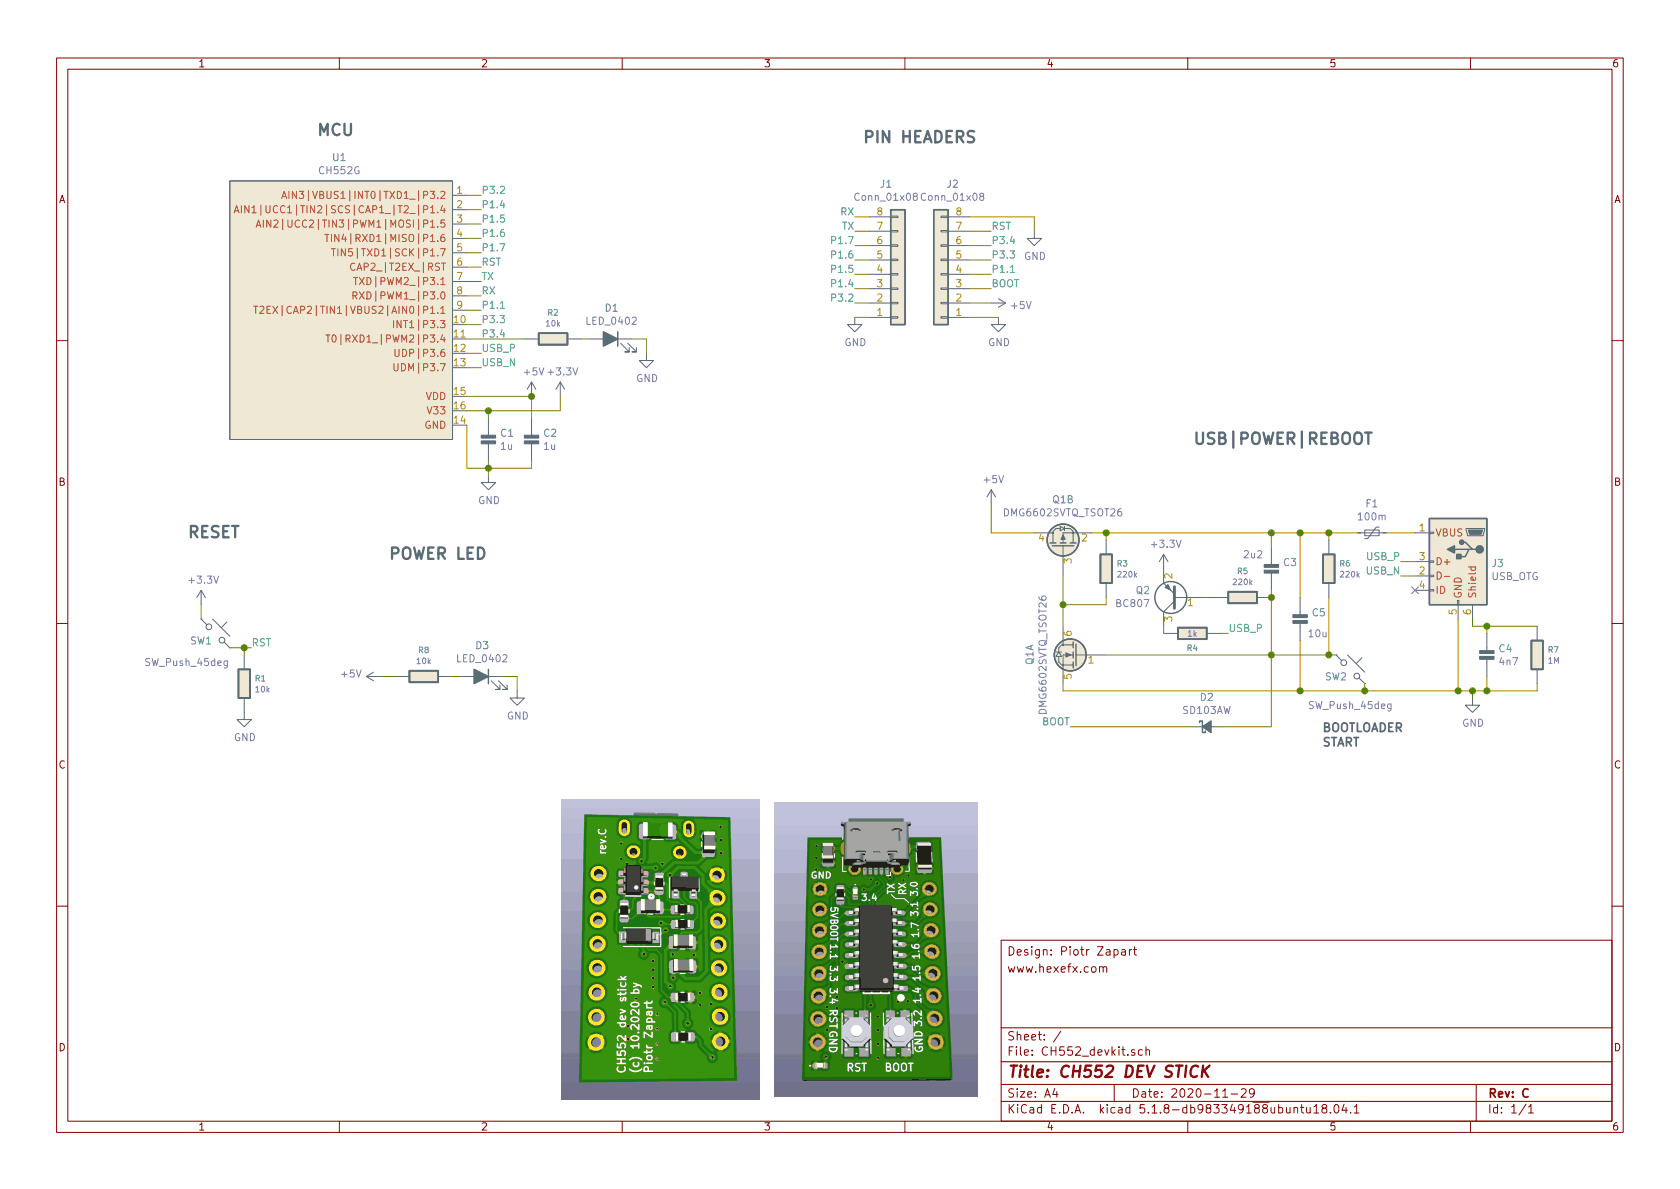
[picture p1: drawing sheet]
EESchema Schematic File Version 4
EELAYER 30 0
EELAYER END
$Descr A4 11693 8268
encoding utf-8
Sheet 1 1
Title "CH552 DEV STICK"
Date "2020-11-29"
Rev "C"
Comp ""
Comment1 ""
Comment2 ""
Comment3 "www.hexefx.com"
Comment4 "Design: Piotr Zapart"
$EndDescr
$Comp
L H_MCU:CH552G U1
U 1 1
P 2350 2150
F 0 "U1" H 2362 3215 50  0000 C CNN
F 1 "CH552G" H 2362 3124 50  0000 C CNN
F 2 "H_soic:SOIC16" H 2600 2800 50  0001 C CNN
F 3 "" H 2600 2800 50  0001 C CNN
	1    2350 2150
	1    0    0    -1  
$EndComp
$Comp
L H_passives:CAP_NP C1
U 1 1
P 3400 3050
F 0 "C1" H 3478 3096 50  0000 L CNN
F 1 "1u" H 3478 3005 50  0000 L CNN
F 2 "H_smd_passives:Hx_C_0805_2012Metric" H 3400 3000 50  0001 C CNN
F 3 "" H 3400 3000 50  0001 C CNN
	1    3400 3050
	1    0    0    -1  
$EndComp
$Comp
L H_passives:R R7
U 1 1
P 10700 4550
F 0 "R7" H 10771 4588 40  0000 L CNN
F 1 "1M" H 10771 4512 40  0000 L CNN
F 2 "H_smd_passives:Hx_R_1206_3216Metric" V 10630 4550 30  0001 C CNN
F 3 "" H 10700 4550 30  0000 C CNN
	1    10700 4550
	1    0    0    -1  
$EndComp
$Comp
L power:GND #PWR03
U 1 1
P 3400 3300
F 0 "#PWR03" H 3400 3050 50  0001 C CNN
F 1 "GND" H 3405 3127 50  0000 C CNN
F 2 "" H 3400 3300 50  0001 C CNN
F 3 "" H 3400 3300 50  0001 C CNN
	1    3400 3300
	1    0    0    -1  
$EndComp
Wire Wire Line
	3250 2950 3250 3250
Wire Wire Line
	3250 3250 3400 3250
Wire Wire Line
	3400 3250 3400 3300
Wire Wire Line
	3400 3250 3400 3200
Connection ~ 3400 3250
Wire Wire Line
	3250 2850 3400 2850
Wire Wire Line
	3400 2850 3400 2900
$Comp
L H_passives:CAP_NP C2
U 1 1
P 3700 3050
F 0 "C2" H 3778 3096 50  0000 L CNN
F 1 "1u" H 3778 3005 50  0000 L CNN
F 2 "H_smd_passives:Hx_C_0805_2012Metric" H 3700 3000 50  0001 C CNN
F 3 "" H 3700 3000 50  0001 C CNN
	1    3700 3050
	1    0    0    -1  
$EndComp
Wire Wire Line
	3250 2750 3700 2750
Wire Wire Line
	3700 2750 3700 2900
Wire Wire Line
	3400 3250 3700 3250
Wire Wire Line
	3700 3250 3700 3200
$Comp
L Connector:USB_OTG J3
U 1 1
P 10150 3900
F 0 "J3" H 9920 3889 50  0000 R CNN
F 1 "USB_OTG" H 9920 3798 50  0000 R CNN
F 2 "Connector_USB:USB_Micro-B_Molex-105017-0001" H 10300 3850 50  0001 C CNN
F 3 " ~" H 10300 3850 50  0001 C CNN
	1    10150 3900
	-1   0    0    -1  
$EndComp
$Comp
L Device:Polyfuse_Small F1
U 1 1
P 9550 3700
F 0 "F1" V 9345 3700 50  0000 C CNN
F 1 "100m" V 9436 3700 50  0000 C CNN
F 2 "Fuse:Fuse_1206_3216Metric" H 9600 3500 50  0001 L CNN
F 3 "~" H 9550 3700 50  0001 C CNN
	1    9550 3700
	0    1    1    0   
$EndComp
Wire Wire Line
	9850 3700 9650 3700
NoConn ~ 9850 4100
$Comp
L H_passives:CAP_NP C4
U 1 1
P 10350 4550
F 0 "C4" H 10428 4596 50  0000 L CNN
F 1 "4n7" H 10428 4505 50  0000 L CNN
F 2 "H_smd_passives:Hx_C_0805_2012Metric" H 10350 4500 50  0001 C CNN
F 3 "" H 10350 4500 50  0001 C CNN
	1    10350 4550
	1    0    0    -1  
$EndComp
Wire Wire Line
	10250 4300 10250 4350
Wire Wire Line
	10250 4350 10350 4350
Wire Wire Line
	10350 4350 10350 4400
Wire Wire Line
	10150 4800 10250 4800
Wire Wire Line
	10350 4800 10350 4700
$Comp
L power:GND #PWR012
U 1 1
P 10250 4850
F 0 "#PWR012" H 10250 4600 50  0001 C CNN
F 1 "GND" H 10255 4677 50  0000 C CNN
F 2 "" H 10250 4850 50  0001 C CNN
F 3 "" H 10250 4850 50  0001 C CNN
	1    10250 4850
	1    0    0    -1  
$EndComp
Wire Wire Line
	10250 4850 10250 4800
Connection ~ 10250 4800
Wire Wire Line
	10250 4800 10350 4800
Wire Wire Line
	9850 3900 9750 3900
Text Label 9750 3900 2    50   ~ 0
USB_P
Text Label 9750 4000 2    50   ~ 0
USB_N
Wire Wire Line
	9750 4000 9850 4000
$Comp
L H_passives:R R3
U 1 1
P 7700 3950
F 0 "R3" H 7771 3988 40  0000 L CNN
F 1 "220k" H 7771 3912 40  0000 L CNN
F 2 "H_smd_passives:Hx_R_0603_1608Metric" V 7630 3950 30  0001 C CNN
F 3 "" H 7700 3950 30  0000 C CNN
	1    7700 3950
	1    0    0    -1  
$EndComp
$Comp
L H_transistors:DMG6602SVTQ_TSOT26 Q1
U 2 1
P 7400 3800
F 0 "Q1" V 7728 3800 50  0000 C CNN
F 1 "DMG6602SVTQ_TSOT26" V 7637 3800 50  0000 C CNN
F 2 "H_SOT:TSOT26" H 7600 3900 50  0001 C CNN
F 3 "https://www.diodes.com/assets/Datasheets/DMG6602SVTQ.pdf" H 7591 3709 50  0001 L CNN
	2    7400 3800
	0    -1   -1   0   
$EndComp
$Comp
L H_transistors:DMG6602SVTQ_TSOT26 Q1
U 1 1
P 7500 4550
F 0 "Q1" V 7828 4550 50  0000 C CNN
F 1 "DMG6602SVTQ_TSOT26" V 7737 4550 50  0000 C CNN
F 2 "H_SOT:TSOT26" H 7700 4650 50  0001 C CNN
F 3 "https://www.diodes.com/assets/Datasheets/DMG6602SVTQ.pdf" H 7691 4459 50  0001 L CNN
	1    7500 4550
	-1   0    0    -1  
$EndComp
Wire Wire Line
	9450 3700 9250 3700
Wire Wire Line
	7700 3750 7700 3700
Connection ~ 7700 3700
Wire Wire Line
	7700 3700 7600 3700
Wire Wire Line
	7400 4000 7400 4200
Wire Wire Line
	7400 4200 7700 4200
Wire Wire Line
	7700 4200 7700 4150
Wire Wire Line
	7400 4350 7400 4200
Connection ~ 7400 4200
Wire Wire Line
	10150 4800 9500 4800
Wire Wire Line
	7400 4800 7400 4750
Connection ~ 10150 4800
$Comp
L H_passives:R R6
U 1 1
P 9250 3950
F 0 "R6" H 9321 3988 40  0000 L CNN
F 1 "220k" H 9321 3912 40  0000 L CNN
F 2 "H_smd_passives:Hx_R_0603_1608Metric" V 9180 3950 30  0001 C CNN
F 3 "" H 9250 3950 30  0000 C CNN
	1    9250 3950
	1    0    0    -1  
$EndComp
Wire Wire Line
	9250 3750 9250 3700
Connection ~ 9250 3700
Wire Wire Line
	9250 3700 9050 3700
Wire Wire Line
	7700 4550 8850 4550
Wire Wire Line
	9250 4550 9250 4150
$Comp
L H_passives:CAP_NP C3
U 1 1
P 8850 3950
F 0 "C3" H 8928 3996 50  0000 L CNN
F 1 "2u2" H 8650 4050 50  0000 L CNN
F 2 "H_smd_passives:Hx_C_0805_2012Metric" H 8850 3900 50  0001 C CNN
F 3 "" H 8850 3900 50  0001 C CNN
	1    8850 3950
	1    0    0    -1  
$EndComp
Wire Wire Line
	8850 3800 8850 3700
Connection ~ 8850 3700
Wire Wire Line
	8850 3700 7700 3700
Connection ~ 8850 4550
Wire Wire Line
	8850 4550 9250 4550
$Comp
L Switch:SW_Push_45deg SW2
U 1 1
P 9400 4650
F 0 "SW2" H 9300 4600 50  0000 C CNN
F 1 "SW_Push_45deg" H 9400 4400 50  0000 C CNN
F 2 "H_switches:SW_Push_1P1T_NO_CK_KMR2" H 9400 4650 50  0001 C CNN
F 3 "~" H 9400 4650 50  0001 C CNN
	1    9400 4650
	1    0    0    -1  
$EndComp
Wire Wire Line
	9300 4550 9250 4550
Connection ~ 9250 4550
Wire Wire Line
	9500 4750 9500 4800
Connection ~ 9500 4800
Wire Wire Line
	9500 4800 9050 4800
$Comp
L power:+5V #PWR08
U 1 1
P 6900 3500
F 0 "#PWR08" H 6900 3350 50  0001 C CNN
F 1 "+5V" H 6915 3673 50  0000 C CNN
F 2 "" H 6900 3500 50  0001 C CNN
F 3 "" H 6900 3500 50  0001 C CNN
	1    6900 3500
	1    0    0    -1  
$EndComp
Wire Wire Line
	7200 3700 6900 3700
Wire Wire Line
	6900 3700 6900 3500
$Comp
L power:+5V #PWR04
U 1 1
P 3700 2750
F 0 "#PWR04" H 3700 2600 50  0001 C CNN
F 1 "+5V" H 3715 2923 50  0000 C CNN
F 2 "" H 3700 2750 50  0001 C CNN
F 3 "" H 3700 2750 50  0001 C CNN
	1    3700 2750
	1    0    0    -1  
$EndComp
Connection ~ 3700 2750
$Comp
L Transistor_BJT:BC807 Q2
U 1 1
P 8200 4150
F 0 "Q2" H 8391 4104 50  0000 L CNN
F 1 "BC807" H 8391 4195 50  0000 L CNN
F 2 "H_SOT:SOT-23" H 8400 4075 50  0001 L CIN
F 3 "http://www.fairchildsemi.com/ds/BC/BC807.pdf" H 8200 4150 50  0001 L CNN
	1    8200 4150
	-1   0    0    1   
$EndComp
$Comp
L power:+3.3V #PWR05
U 1 1
P 3900 2750
F 0 "#PWR05" H 3900 2600 50  0001 C CNN
F 1 "+3.3V" H 3915 2923 50  0000 C CNN
F 2 "" H 3900 2750 50  0001 C CNN
F 3 "" H 3900 2750 50  0001 C CNN
	1    3900 2750
	1    0    0    -1  
$EndComp
Wire Wire Line
	3900 2750 3900 2850
Wire Wire Line
	3900 2850 3400 2850
Connection ~ 3400 2850
$Comp
L H_passives:R R5
U 1 1
P 8650 4150
F 0 "R5" V 8465 4150 40  0000 C CNN
F 1 "220k" V 8541 4150 40  0000 C CNN
F 2 "H_smd_passives:Hx_R_0603_1608Metric" V 8580 4150 30  0001 C CNN
F 3 "" H 8650 4150 30  0000 C CNN
	1    8650 4150
	0    1    1    0   
$EndComp
Connection ~ 8850 4150
Wire Wire Line
	8850 4150 8850 4100
Wire Wire Line
	8400 4150 8450 4150
$Comp
L power:+3.3V #PWR011
U 1 1
P 8100 3950
F 0 "#PWR011" H 8100 3800 50  0001 C CNN
F 1 "+3.3V" H 8115 4123 50  0000 C CNN
F 2 "" H 8100 3950 50  0001 C CNN
F 3 "" H 8100 3950 50  0001 C CNN
	1    8100 3950
	1    0    0    -1  
$EndComp
$Comp
L H_passives:R R4
U 1 1
P 8300 4400
F 0 "R4" V 8400 4400 40  0000 C CNN
F 1 "1k" V 8300 4400 40  0000 C CNN
F 2 "H_smd_passives:Hx_R_0603_1608Metric" V 8230 4400 30  0001 C CNN
F 3 "" H 8300 4400 30  0000 C CNN
	1    8300 4400
	0    1    1    0   
$EndComp
Wire Wire Line
	8100 4350 8100 4400
Wire Wire Line
	8500 4400 8550 4400
Text Label 3350 2450 0    50   ~ 0
USB_P
Text Label 3350 2550 0    50   ~ 0
USB_N
Wire Wire Line
	3250 1350 3350 1350
Wire Wire Line
	3250 1450 3350 1450
Wire Wire Line
	3250 1550 3350 1550
Wire Wire Line
	3250 1650 3350 1650
Wire Wire Line
	3250 1750 3350 1750
Wire Wire Line
	3250 1850 3350 1850
Wire Wire Line
	3250 1950 3350 1950
Wire Wire Line
	3250 2050 3350 2050
Wire Wire Line
	3250 2150 3350 2150
Wire Wire Line
	3250 2250 3350 2250
Wire Wire Line
	3250 2450 3350 2450
Wire Wire Line
	3250 2550 3350 2550
Text Label 3350 1950 0    50   ~ 0
TX
Text Label 3350 2050 0    50   ~ 0
RX
Wire Wire Line
	8850 4150 8850 4550
Text Label 3350 1350 0    50   ~ 0
P3.2
Text Label 3350 1450 0    50   ~ 0
P1.4
Text Label 3350 1550 0    50   ~ 0
P1.5
Text Label 3350 1650 0    50   ~ 0
P1.6
Text Label 3350 1750 0    50   ~ 0
P1.7
Text Label 3350 1850 0    50   ~ 0
RST
Text Label 3350 2150 0    50   ~ 0
P1.1
Text Label 3350 2250 0    50   ~ 0
P3.3
Text Label 3350 2350 0    50   ~ 0
P3.4
Text Label 5950 2100 2    50   ~ 0
P3.2
Text Label 5950 2000 2    50   ~ 0
P1.4
Text Label 5950 1900 2    50   ~ 0
P1.5
Text Label 5950 1800 2    50   ~ 0
P1.6
Text Label 5950 1700 2    50   ~ 0
P1.7
Text Label 6900 1600 0    50   ~ 0
RST
$Comp
L power:GND #PWR07
U 1 1
P 5950 2200
F 0 "#PWR07" H 5950 1950 50  0001 C CNN
F 1 "GND" H 5955 2027 50  0000 C CNN
F 2 "" H 5950 2200 50  0001 C CNN
F 3 "" H 5950 2200 50  0001 C CNN
	1    5950 2200
	1    0    0    -1  
$EndComp
Text Label 6900 1900 0    50   ~ 0
P1.1
Text Label 6900 1800 0    50   ~ 0
P3.3
Text Label 6900 1700 0    50   ~ 0
P3.4
$Comp
L Switch:SW_Push_45deg SW1
U 1 1
P 1500 4400
F 0 "SW1" H 1400 4350 50  0000 C CNN
F 1 "SW_Push_45deg" H 1300 4200 50  0000 C CNN
F 2 "H_switches:SW_Push_1P1T_NO_CK_KMR2" H 1500 4400 50  0001 C CNN
F 3 "~" H 1500 4400 50  0001 C CNN
	1    1500 4400
	1    0    0    -1  
$EndComp
$Comp
L power:+3.3V #PWR01
U 1 1
P 1400 4200
F 0 "#PWR01" H 1400 4050 50  0001 C CNN
F 1 "+3.3V" H 1415 4373 50  0000 C CNN
F 2 "" H 1400 4200 50  0001 C CNN
F 3 "" H 1400 4200 50  0001 C CNN
	1    1400 4200
	1    0    0    -1  
$EndComp
Wire Wire Line
	1400 4200 1400 4300
Wire Wire Line
	1600 4500 1700 4500
Text Label 1750 4500 0    50   ~ 0
RST
$Comp
L H_passives:R R1
U 1 1
P 1700 4750
F 0 "R1" H 1771 4788 40  0000 L CNN
F 1 "10k" H 1771 4712 40  0000 L CNN
F 2 "H_smd_passives:Hx_R_0603_1608Metric" V 1630 4750 30  0001 C CNN
F 3 "" H 1700 4750 30  0000 C CNN
	1    1700 4750
	1    0    0    -1  
$EndComp
Wire Wire Line
	1700 4550 1700 4500
Connection ~ 1700 4500
Wire Wire Line
	1700 4500 1750 4500
$Comp
L power:GND #PWR02
U 1 1
P 1700 4950
F 0 "#PWR02" H 1700 4700 50  0001 C CNN
F 1 "GND" H 1705 4777 50  0000 C CNN
F 2 "" H 1700 4950 50  0001 C CNN
F 3 "" H 1700 4950 50  0001 C CNN
	1    1700 4950
	1    0    0    -1  
$EndComp
$Comp
L Connector_Generic:Conn_01x08 J1
U 1 1
P 6250 1900
F 0 "J1" H 6168 1275 50  0000 C CNN
F 1 "Conn_01x08" H 6168 1366 50  0000 C CNN
F 2 "Connector_PinHeader_2.54mm:PinHeader_1x08_P2.54mm_Vertical" H 6250 1900 50  0001 C CNN
F 3 "~" H 6250 1900 50  0001 C CNN
	1    6250 1900
	1    0    0    1   
$EndComp
Wire Wire Line
	6050 1500 5950 1500
Wire Wire Line
	6050 1600 5950 1600
Wire Wire Line
	6050 1700 5950 1700
Wire Wire Line
	6050 1800 5950 1800
Wire Wire Line
	6050 1900 5950 1900
Wire Wire Line
	6050 2200 5950 2200
$Comp
L Connector_Generic:Conn_01x08 J2
U 1 1
P 6550 1900
F 0 "J2" H 6468 1275 50  0000 C CNN
F 1 "Conn_01x08" H 6468 1366 50  0000 C CNN
F 2 "Connector_PinHeader_2.54mm:PinHeader_1x08_P2.54mm_Vertical" H 6550 1900 50  0001 C CNN
F 3 "~" H 6550 1900 50  0001 C CNN
	1    6550 1900
	-1   0    0    1   
$EndComp
Wire Wire Line
	6750 1600 6900 1600
Wire Wire Line
	6750 1700 6900 1700
Text Label 5950 1600 2    50   ~ 0
TX
Text Label 5950 1500 2    50   ~ 0
RX
$Comp
L H_passives:R R2
U 1 1
P 3850 2350
F 0 "R2" V 3665 2350 40  0000 C CNN
F 1 "10k" V 3741 2350 40  0000 C CNN
F 2 "H_smd_passives:Hx_R_0603_1608Metric" V 3780 2350 30  0001 C CNN
F 3 "" H 3850 2350 30  0000 C CNN
	1    3850 2350
	0    1    1    0   
$EndComp
$Comp
L Device:D_Schottky_Small_ALT D2
U 1 1
P 8400 5050
F 0 "D2" H 8400 5257 50  0000 C CNN
F 1 "SD103AW" H 8400 5166 50  0000 C CNN
F 2 "Diode_SMD:D_SOD-123" V 8400 5050 50  0001 C CNN
F 3 "~" V 8400 5050 50  0001 C CNN
	1    8400 5050
	1    0    0    -1  
$EndComp
Wire Wire Line
	8500 5050 8850 5050
Wire Wire Line
	8850 5050 8850 4550
Wire Wire Line
	8300 5050 7450 5050
Text Label 7450 5050 2    50   ~ 0
BOOT
Text Label 6900 2000 0    50   ~ 0
BOOT
Wire Wire Line
	3250 2350 3650 2350
$Comp
L Device:LED_ALT D1
U 1 1
P 4250 2350
F 0 "D1" H 4243 2567 50  0000 C CNN
F 1 "LED_0402" H 4243 2476 50  0000 C CNN
F 2 "LED_SMD:LED_0402_1005Metric" H 4250 2350 50  0001 C CNN
F 3 "~" H 4250 2350 50  0001 C CNN
	1    4250 2350
	-1   0    0    -1  
$EndComp
Wire Wire Line
	4100 2350 4050 2350
$Comp
L power:GND #PWR06
U 1 1
P 4500 2450
F 0 "#PWR06" H 4500 2200 50  0001 C CNN
F 1 "GND" H 4505 2277 50  0000 C CNN
F 2 "" H 4500 2450 50  0001 C CNN
F 3 "" H 4500 2450 50  0001 C CNN
	1    4500 2450
	1    0    0    -1  
$EndComp
Wire Wire Line
	4500 2450 4500 2350
Wire Wire Line
	4500 2350 4400 2350
$Comp
L H_passives:CAP_NP C5
U 1 1
P 9050 4300
F 0 "C5" H 9128 4346 50  0000 L CNN
F 1 "10u" H 9100 4200 50  0000 L CNN
F 2 "H_smd_passives:Hx_C_0805_2012Metric" H 9050 4250 50  0001 C CNN
F 3 "" H 9050 4250 50  0001 C CNN
	1    9050 4300
	1    0    0    -1  
$EndComp
Wire Wire Line
	9050 4150 9050 3700
Connection ~ 9050 3700
Wire Wire Line
	9050 3700 8850 3700
Wire Wire Line
	9050 4450 9050 4800
Connection ~ 9050 4800
Wire Wire Line
	9050 4800 7400 4800
Wire Wire Line
	6900 2000 6750 2000
Wire Wire Line
	6050 2000 5950 2000
Wire Wire Line
	10350 4350 10700 4350
Connection ~ 10350 4350
Wire Wire Line
	10700 4750 10700 4800
Wire Wire Line
	10700 4800 10350 4800
Connection ~ 10350 4800
Wire Wire Line
	10150 4300 10150 4800
Wire Wire Line
	5950 2100 6050 2100
Wire Wire Line
	6900 1900 6750 1900
Wire Wire Line
	6900 1800 6750 1800
Wire Wire Line
	6750 2200 6950 2200
$Comp
L power:GND #PWR010
U 1 1
P 6950 2200
F 0 "#PWR010" H 6950 1950 50  0001 C CNN
F 1 "GND" H 6955 2027 50  0000 C CNN
F 2 "" H 6950 2200 50  0001 C CNN
F 3 "" H 6950 2200 50  0001 C CNN
	1    6950 2200
	1    0    0    -1  
$EndComp
Wire Wire Line
	6750 2100 6900 2100
$Comp
L power:+5V #PWR09
U 1 1
P 6900 2100
F 0 "#PWR09" H 6900 1950 50  0001 C CNN
F 1 "+5V" V 6915 2228 50  0000 L CNN
F 2 "" H 6900 2100 50  0001 C CNN
F 3 "" H 6900 2100 50  0001 C CNN
	1    6900 2100
	0    1    1    0   
$EndComp
$Comp
L power:GND #PWR0101
U 1 1
P 7200 1600
F 0 "#PWR0101" H 7200 1350 50  0001 C CNN
F 1 "GND" H 7205 1427 50  0000 C CNN
F 2 "" H 7200 1600 50  0001 C CNN
F 3 "" H 7200 1600 50  0001 C CNN
	1    7200 1600
	1    0    0    -1  
$EndComp
Wire Wire Line
	7200 1500 7200 1600
Wire Wire Line
	6750 1500 7200 1500
$Comp
L H_passives:R R8
U 1 1
P 2950 4700
F 0 "R8" V 2765 4700 40  0000 C CNN
F 1 "10k" V 2841 4700 40  0000 C CNN
F 2 "H_smd_passives:Hx_R_0603_1608Metric" V 2880 4700 30  0001 C CNN
F 3 "" H 2950 4700 30  0000 C CNN
	1    2950 4700
	0    1    1    0   
$EndComp
$Comp
L Device:LED_ALT D3
U 1 1
P 3350 4700
F 0 "D3" H 3343 4917 50  0000 C CNN
F 1 "LED_0402" H 3343 4826 50  0000 C CNN
F 2 "LED_SMD:LED_0402_1005Metric" H 3350 4700 50  0001 C CNN
F 3 "~" H 3350 4700 50  0001 C CNN
	1    3350 4700
	-1   0    0    -1  
$EndComp
Wire Wire Line
	3200 4700 3150 4700
$Comp
L power:GND #PWR014
U 1 1
P 3600 4800
F 0 "#PWR014" H 3600 4550 50  0001 C CNN
F 1 "GND" H 3605 4627 50  0000 C CNN
F 2 "" H 3600 4800 50  0001 C CNN
F 3 "" H 3600 4800 50  0001 C CNN
	1    3600 4800
	1    0    0    -1  
$EndComp
Wire Wire Line
	3600 4800 3600 4700
Wire Wire Line
	3600 4700 3500 4700
$Comp
L power:+5V #PWR013
U 1 1
P 2650 4700
F 0 "#PWR013" H 2650 4550 50  0001 C CNN
F 1 "+5V" V 2665 4828 50  0000 L CNN
F 2 "" H 2650 4700 50  0001 C CNN
F 3 "" H 2650 4700 50  0001 C CNN
	1    2650 4700
	0    -1   -1   0   
$EndComp
Wire Wire Line
	2650 4700 2750 4700
Text Label 8550 4400 0    50   ~ 0
USB_P
Text Notes 8300 3100 0    79   ~ 16
USB|POWER|REBOOT
Text Notes 6000 1000 0    79   ~ 16
PIN HEADERS
Text Notes 2200 950  0    79   ~ 16
MCU
Text Notes 1300 3750 0    79   ~ 16
RESET
Text Notes 2700 3900 0    79   ~ 16
POWER LED
Text Notes 9200 5200 0    59   ~ 12
BOOTLOADER\nSTART
$EndSCHEMATC
